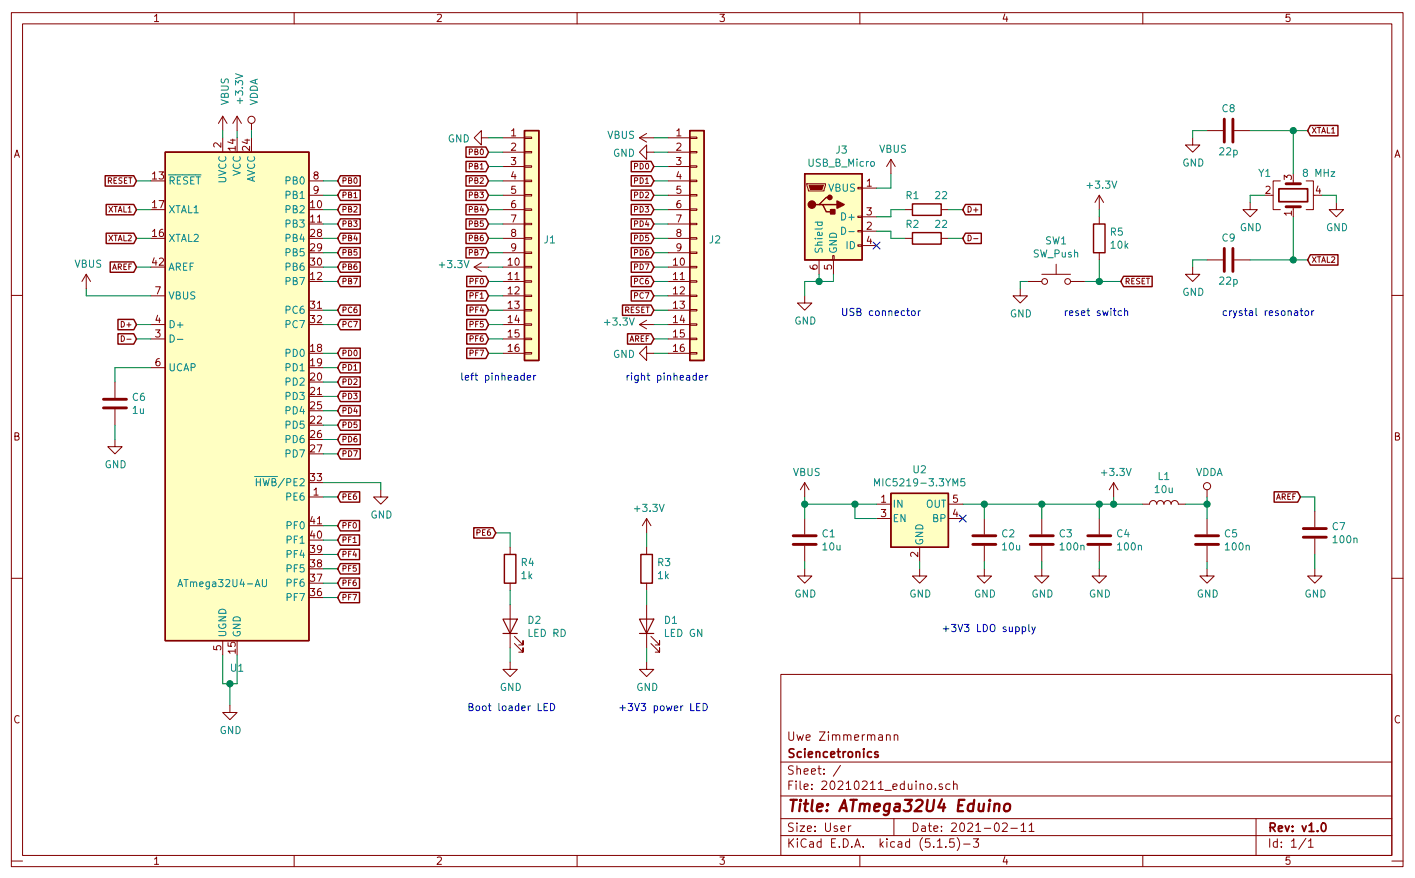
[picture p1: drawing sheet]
EESchema Schematic File Version 4
EELAYER 30 0
EELAYER END
$Descr User 9843 6102
encoding utf-8
Sheet 1 1
Title "ATmega32U4 Eduino"
Date "2021-02-11"
Rev "v1.0"
Comp "Sciencetronics"
Comment1 "Uwe Zimmermann"
Comment2 ""
Comment3 ""
Comment4 ""
$EndDescr
$Comp
L Connector:USB_B_Micro J3
U 1 1
P 5800 1500
F 0 "J3" H 5857 1967 50  0000 C CNN
F 1 "USB_B_Micro" H 5857 1876 50  0000 C CNN
F 2 "20200622_m32u4:micro-5P-Flat-welding-High-temperature_C40942" H 5950 1450 50  0001 C CNN
F 3 "~" H 5950 1450 50  0001 C CNN
	1    5800 1500
	1    0    0    -1  
$EndComp
$Comp
L Regulator_Linear:MIC5219-3.3YM5 U2
U 1 1
P 6400 3600
F 0 "U2" H 6400 3942 50  0000 C CNN
F 1 "MIC5219-3.3YM5" H 6400 3851 50  0000 C CNN
F 2 "Package_TO_SOT_SMD:SOT-23-5" H 6400 3925 50  0001 C CNN
F 3 "http://ww1.microchip.com/downloads/en/DeviceDoc/MIC5219-500mA-Peak-Output-LDO-Regulator-DS20006021A.pdf" H 6400 3600 50  0001 C CNN
	1    6400 3600
	1    0    0    -1  
$EndComp
$Comp
L Device:C C1
U 1 1
P 5600 3750
F 0 "C1" H 5715 3796 50  0000 L CNN
F 1 "10u" H 5715 3705 50  0000 L CNN
F 2 "Capacitor_SMD:C_1206_3216Metric" H 5638 3600 50  0001 C CNN
F 3 "~" H 5600 3750 50  0001 C CNN
F 4 "C3216X5R1C106KT000N" H 5600 3750 50  0001 C CNN "Field4"
	1    5600 3750
	1    0    0    -1  
$EndComp
$Comp
L Device:R R3
U 1 1
P 4500 3950
F 0 "R3" H 4570 3996 50  0000 L CNN
F 1 "1k" H 4570 3905 50  0000 L CNN
F 2 "Resistor_SMD:R_0603_1608Metric" V 4430 3950 50  0001 C CNN
F 3 "~" H 4500 3950 50  0001 C CNN
	1    4500 3950
	1    0    0    -1  
$EndComp
$Comp
L Device:LED D1
U 1 1
P 4500 4350
F 0 "D1" V 4539 4233 50  0000 R CNN
F 1 "LED GN" V 4448 4233 50  0000 R CNN
F 2 "LED_SMD:LED_0603_1608Metric" H 4500 4350 50  0001 C CNN
F 3 "~" H 4500 4350 50  0001 C CNN
	1    4500 4350
	0    -1   -1   0   
$EndComp
$Comp
L power:VBUS #PWR0101
U 1 1
P 5600 3450
F 0 "#PWR0101" H 5600 3300 50  0001 C CNN
F 1 "VBUS" H 5615 3623 50  0000 C CNN
F 2 "" H 5600 3450 50  0001 C CNN
F 3 "" H 5600 3450 50  0001 C CNN
	1    5600 3450
	1    0    0    -1  
$EndComp
$Comp
L power:VBUS #PWR0102
U 1 1
P 600 2000
F 0 "#PWR0102" H 600 1850 50  0001 C CNN
F 1 "VBUS" H 615 2173 50  0000 C CNN
F 2 "" H 600 2000 50  0001 C CNN
F 3 "" H 600 2000 50  0001 C CNN
	1    600  2000
	1    0    0    -1  
$EndComp
$Comp
L power:VBUS #PWR0103
U 1 1
P 1550 900
F 0 "#PWR0103" H 1550 750 50  0001 C CNN
F 1 "VBUS" V 1565 1073 50  0000 L CNN
F 2 "" H 1550 900 50  0001 C CNN
F 3 "" H 1550 900 50  0001 C CNN
	1    1550 900 
	1    0    0    -1  
$EndComp
$Comp
L power:+3.3V #PWR0104
U 1 1
P 7750 3450
F 0 "#PWR0104" H 7750 3300 50  0001 C CNN
F 1 "+3.3V" H 7765 3623 50  0000 C CNN
F 2 "" H 7750 3450 50  0001 C CNN
F 3 "" H 7750 3450 50  0001 C CNN
	1    7750 3450
	1    0    0    -1  
$EndComp
$Comp
L power:+3.3V #PWR0105
U 1 1
P 1650 900
F 0 "#PWR0105" H 1650 750 50  0001 C CNN
F 1 "+3.3V" V 1665 1073 50  0000 L CNN
F 2 "" H 1650 900 50  0001 C CNN
F 3 "" H 1650 900 50  0001 C CNN
	1    1650 900 
	1    0    0    -1  
$EndComp
$Comp
L power:GND #PWR0106
U 1 1
P 1600 4900
F 0 "#PWR0106" H 1600 4650 50  0001 C CNN
F 1 "GND" H 1605 4727 50  0000 C CNN
F 2 "" H 1600 4900 50  0001 C CNN
F 3 "" H 1600 4900 50  0001 C CNN
	1    1600 4900
	1    0    0    -1  
$EndComp
$Comp
L power:GND #PWR0107
U 1 1
P 2650 3400
F 0 "#PWR0107" H 2650 3150 50  0001 C CNN
F 1 "GND" H 2655 3227 50  0000 C CNN
F 2 "" H 2650 3400 50  0001 C CNN
F 3 "" H 2650 3400 50  0001 C CNN
	1    2650 3400
	1    0    0    -1  
$EndComp
$Comp
L Device:L L1
U 1 1
P 8100 3500
F 0 "L1" V 8290 3500 50  0000 C CNN
F 1 "10u" V 8199 3500 50  0000 C CNN
F 2 "Inductor_SMD:L_1206_3216Metric" H 8100 3500 50  0001 C CNN
F 3 "~" H 8100 3500 50  0001 C CNN
F 4 "MGFL3216F100MT-LF" V 8100 3500 50  0001 C CNN "Field4"
	1    8100 3500
	0    -1   -1   0   
$EndComp
$Comp
L power:VDDA #PWR0108
U 1 1
P 8400 3450
F 0 "#PWR0108" H 8400 3300 50  0001 C CNN
F 1 "VDDA" H 8417 3623 50  0000 C CNN
F 2 "" H 8400 3450 50  0001 C CNN
F 3 "" H 8400 3450 50  0001 C CNN
	1    8400 3450
	1    0    0    -1  
$EndComp
$Comp
L Switch:SW_Push SW1
U 1 1
P 7350 1950
F 0 "SW1" H 7350 2235 50  0000 C CNN
F 1 "SW_Push" H 7350 2144 50  0000 C CNN
F 2 "Button_Switch_SMD:SW_Push_1P1T_NO_6x6mm_H9.5mm" H 7350 2150 50  0001 C CNN
F 3 "~" H 7350 2150 50  0001 C CNN
	1    7350 1950
	1    0    0    -1  
$EndComp
Wire Wire Line
	7750 3450 7750 3500
Connection ~ 7750 3500
Wire Wire Line
	7750 3500 7950 3500
Wire Wire Line
	8250 3500 8400 3500
Wire Wire Line
	8400 3500 8400 3450
Wire Wire Line
	5600 3450 5600 3500
Wire Wire Line
	5600 3500 5950 3500
Wire Wire Line
	6100 3600 5950 3600
Wire Wire Line
	5950 3600 5950 3500
Connection ~ 5950 3500
Wire Wire Line
	5950 3500 6100 3500
$Comp
L power:GND #PWR0109
U 1 1
P 6400 3950
F 0 "#PWR0109" H 6400 3700 50  0001 C CNN
F 1 "GND" H 6405 3777 50  0000 C CNN
F 2 "" H 6400 3950 50  0001 C CNN
F 3 "" H 6400 3950 50  0001 C CNN
	1    6400 3950
	1    0    0    -1  
$EndComp
Wire Wire Line
	6400 3950 6400 3900
Wire Wire Line
	1550 900  1550 950 
Wire Wire Line
	1650 950  1650 900 
Wire Wire Line
	1750 950  1750 900 
$Comp
L power:VDDA #PWR0112
U 1 1
P 1750 900
F 0 "#PWR0112" H 1750 750 50  0001 C CNN
F 1 "VDDA" V 1767 1073 50  0000 L CNN
F 2 "" H 1750 900 50  0001 C CNN
F 3 "" H 1750 900 50  0001 C CNN
	1    1750 900 
	1    0    0    -1  
$EndComp
$Comp
L Device:R R5
U 1 1
P 7650 1650
F 0 "R5" H 7720 1696 50  0000 L CNN
F 1 "10k" H 7720 1605 50  0000 L CNN
F 2 "Resistor_SMD:R_0603_1608Metric" V 7580 1650 50  0001 C CNN
F 3 "~" H 7650 1650 50  0001 C CNN
	1    7650 1650
	1    0    0    -1  
$EndComp
$Comp
L power:+3.3V #PWR0113
U 1 1
P 7650 1450
F 0 "#PWR0113" H 7650 1300 50  0001 C CNN
F 1 "+3.3V" H 7665 1623 50  0000 C CNN
F 2 "" H 7650 1450 50  0001 C CNN
F 3 "" H 7650 1450 50  0001 C CNN
	1    7650 1450
	1    0    0    -1  
$EndComp
Wire Wire Line
	7650 1500 7650 1450
$Comp
L power:GND #PWR0114
U 1 1
P 7100 2000
F 0 "#PWR0114" H 7100 1750 50  0001 C CNN
F 1 "GND" H 7105 1827 50  0000 C CNN
F 2 "" H 7100 2000 50  0001 C CNN
F 3 "" H 7100 2000 50  0001 C CNN
	1    7100 2000
	1    0    0    -1  
$EndComp
Wire Wire Line
	7100 2000 7100 1950
Wire Wire Line
	7100 1950 7150 1950
$Comp
L MCU_Microchip_ATmega:ATmega32U4-AU U1
U 1 1
P 1650 2750
F 0 "U1" H 1650 861 50  0000 C CNN
F 1 "ATmega32U4-AU" H 1550 1450 50  0000 C CNN
F 2 "Package_QFP:TQFP-44_10x10mm_P0.8mm" H 1650 2750 50  0001 C CIN
F 3 "http://ww1.microchip.com/downloads/en/DeviceDoc/Atmel-7766-8-bit-AVR-ATmega16U4-32U4_Datasheet.pdf" H 1650 2750 50  0001 C CNN
	1    1650 2750
	1    0    0    -1  
$EndComp
Wire Wire Line
	1550 4550 1550 4750
Wire Wire Line
	1550 4750 1600 4750
Wire Wire Line
	1650 4750 1650 4550
Wire Wire Line
	1600 4750 1600 4900
Connection ~ 1600 4750
Wire Wire Line
	1600 4750 1650 4750
Wire Wire Line
	2650 3400 2650 3350
Wire Wire Line
	2650 3350 2250 3350
$Comp
L Device:R R1
U 1 1
P 6450 1450
F 0 "R1" V 6350 1350 50  0000 C CNN
F 1 "22" V 6350 1550 50  0000 C CNN
F 2 "Resistor_SMD:R_0603_1608Metric" V 6380 1450 50  0001 C CNN
F 3 "~" H 6450 1450 50  0001 C CNN
	1    6450 1450
	0    1    1    0   
$EndComp
$Comp
L Device:R R2
U 1 1
P 6450 1650
F 0 "R2" V 6350 1550 50  0000 C CNN
F 1 "22" V 6350 1750 50  0000 C CNN
F 2 "Resistor_SMD:R_0603_1608Metric" V 6380 1650 50  0001 C CNN
F 3 "~" H 6450 1650 50  0001 C CNN
	1    6450 1650
	0    1    1    0   
$EndComp
Wire Wire Line
	6100 1500 6200 1500
Wire Wire Line
	6200 1500 6200 1450
Wire Wire Line
	6200 1450 6300 1450
Wire Wire Line
	6600 1450 6700 1450
Wire Wire Line
	6100 1600 6200 1600
Wire Wire Line
	6200 1600 6200 1650
Wire Wire Line
	6200 1650 6300 1650
Wire Wire Line
	6600 1650 6700 1650
Text GLabel 6700 1450 2    39   Input ~ 0
D+
Text GLabel 6700 1650 2    39   Input ~ 0
D-
Text GLabel 950  2250 0    39   Input ~ 0
D+
Text GLabel 950  2350 0    39   Input ~ 0
D-
Wire Wire Line
	950  2250 1050 2250
Wire Wire Line
	1050 2350 950  2350
$Comp
L Device:C C6
U 1 1
P 800 2800
F 0 "C6" H 915 2846 50  0000 L CNN
F 1 "1u" H 915 2755 50  0000 L CNN
F 2 "Capacitor_SMD:C_0805_2012Metric" H 838 2650 50  0001 C CNN
F 3 "~" H 800 2800 50  0001 C CNN
F 4 "CGA4J2X7R1C105KT0Y0N" H 800 2800 50  0001 C CNN "Field4"
	1    800  2800
	1    0    0    -1  
$EndComp
Wire Wire Line
	1050 2550 800  2550
Wire Wire Line
	800  2550 800  2650
$Comp
L power:GND #PWR0115
U 1 1
P 800 3050
F 0 "#PWR0115" H 800 2800 50  0001 C CNN
F 1 "GND" H 805 2877 50  0000 C CNN
F 2 "" H 800 3050 50  0001 C CNN
F 3 "" H 800 3050 50  0001 C CNN
	1    800  3050
	1    0    0    -1  
$EndComp
Wire Wire Line
	800  3050 800  2950
Wire Wire Line
	600  2000 600  2050
Text GLabel 950  1850 0    39   Input ~ 0
AREF
Wire Wire Line
	950  1850 1050 1850
Wire Wire Line
	600  2050 1050 2050
$Comp
L Device:C C7
U 1 1
P 9150 3700
F 0 "C7" H 9265 3746 50  0000 L CNN
F 1 "100n" H 9265 3655 50  0000 L CNN
F 2 "Capacitor_SMD:C_0603_1608Metric" H 9188 3550 50  0001 C CNN
F 3 "~" H 9150 3700 50  0001 C CNN
	1    9150 3700
	1    0    0    -1  
$EndComp
Text GLabel 9050 3450 0    39   Input ~ 0
AREF
$Comp
L power:GND #PWR0116
U 1 1
P 9150 3950
F 0 "#PWR0116" H 9150 3700 50  0001 C CNN
F 1 "GND" H 9155 3777 50  0000 C CNN
F 2 "" H 9150 3950 50  0001 C CNN
F 3 "" H 9150 3950 50  0001 C CNN
	1    9150 3950
	1    0    0    -1  
$EndComp
Wire Wire Line
	9050 3450 9150 3450
Wire Wire Line
	9150 3450 9150 3550
Wire Wire Line
	9150 3850 9150 3950
$Comp
L power:VBUS #PWR0117
U 1 1
P 6200 1200
F 0 "#PWR0117" H 6200 1050 50  0001 C CNN
F 1 "VBUS" H 6215 1373 50  0000 C CNN
F 2 "" H 6200 1200 50  0001 C CNN
F 3 "" H 6200 1200 50  0001 C CNN
	1    6200 1200
	1    0    0    -1  
$EndComp
Wire Wire Line
	6200 1200 6200 1300
Wire Wire Line
	6200 1300 6100 1300
$Comp
L power:GND #PWR0118
U 1 1
P 5600 2050
F 0 "#PWR0118" H 5600 1800 50  0001 C CNN
F 1 "GND" H 5605 1877 50  0000 C CNN
F 2 "" H 5600 2050 50  0001 C CNN
F 3 "" H 5600 2050 50  0001 C CNN
	1    5600 2050
	1    0    0    -1  
$EndComp
Wire Wire Line
	5600 2050 5600 1950
Wire Wire Line
	5600 1950 5700 1950
Wire Wire Line
	5800 1950 5800 1900
Wire Wire Line
	5700 1900 5700 1950
Connection ~ 5700 1950
Wire Wire Line
	5700 1950 5800 1950
$Comp
L Device:C C4
U 1 1
P 7650 3750
F 0 "C4" H 7765 3796 50  0000 L CNN
F 1 "100n" H 7765 3705 50  0000 L CNN
F 2 "Capacitor_SMD:C_0603_1608Metric" H 7688 3600 50  0001 C CNN
F 3 "~" H 7650 3750 50  0001 C CNN
	1    7650 3750
	1    0    0    -1  
$EndComp
$Comp
L Device:C C5
U 1 1
P 8400 3750
F 0 "C5" H 8515 3796 50  0000 L CNN
F 1 "100n" H 8515 3705 50  0000 L CNN
F 2 "Capacitor_SMD:C_0603_1608Metric" H 8438 3600 50  0001 C CNN
F 3 "~" H 8400 3750 50  0001 C CNN
	1    8400 3750
	1    0    0    -1  
$EndComp
$Comp
L power:GND #PWR0119
U 1 1
P 7650 3950
F 0 "#PWR0119" H 7650 3700 50  0001 C CNN
F 1 "GND" H 7655 3777 50  0000 C CNN
F 2 "" H 7650 3950 50  0001 C CNN
F 3 "" H 7650 3950 50  0001 C CNN
	1    7650 3950
	1    0    0    -1  
$EndComp
$Comp
L power:GND #PWR0120
U 1 1
P 8400 3950
F 0 "#PWR0120" H 8400 3700 50  0001 C CNN
F 1 "GND" H 8405 3777 50  0000 C CNN
F 2 "" H 8400 3950 50  0001 C CNN
F 3 "" H 8400 3950 50  0001 C CNN
	1    8400 3950
	1    0    0    -1  
$EndComp
Wire Wire Line
	8400 3950 8400 3900
Wire Wire Line
	8400 3600 8400 3500
Connection ~ 8400 3500
Wire Wire Line
	7650 3950 7650 3900
Wire Wire Line
	7650 3600 7650 3500
Wire Wire Line
	7650 3500 7750 3500
$Comp
L Device:C C2
U 1 1
P 6850 3750
F 0 "C2" H 6965 3796 50  0000 L CNN
F 1 "10u" H 6965 3705 50  0000 L CNN
F 2 "Capacitor_SMD:C_1206_3216Metric" H 6888 3600 50  0001 C CNN
F 3 "~" H 6850 3750 50  0001 C CNN
F 4 "C3216X5R1C106KT000N" H 6850 3750 50  0001 C CNN "Field4"
	1    6850 3750
	1    0    0    -1  
$EndComp
Wire Wire Line
	5600 3600 5600 3500
Connection ~ 5600 3500
$Comp
L power:GND #PWR0121
U 1 1
P 5600 3950
F 0 "#PWR0121" H 5600 3700 50  0001 C CNN
F 1 "GND" H 5605 3777 50  0000 C CNN
F 2 "" H 5600 3950 50  0001 C CNN
F 3 "" H 5600 3950 50  0001 C CNN
	1    5600 3950
	1    0    0    -1  
$EndComp
Wire Wire Line
	5600 3950 5600 3900
$Comp
L power:GND #PWR0122
U 1 1
P 6850 3950
F 0 "#PWR0122" H 6850 3700 50  0001 C CNN
F 1 "GND" H 6855 3777 50  0000 C CNN
F 2 "" H 6850 3950 50  0001 C CNN
F 3 "" H 6850 3950 50  0001 C CNN
	1    6850 3950
	1    0    0    -1  
$EndComp
Wire Wire Line
	6850 3950 6850 3900
Wire Wire Line
	6850 3600 6850 3500
Text GLabel 2350 1250 2    39   Input ~ 0
PB0
Text GLabel 2350 1350 2    39   Input ~ 0
PB1
Text GLabel 2350 1450 2    39   Input ~ 0
PB2
Text GLabel 2350 1550 2    39   Input ~ 0
PB3
Text GLabel 2350 1650 2    39   Input ~ 0
PB4
Text GLabel 2350 1750 2    39   Input ~ 0
PB5
Text GLabel 2350 1850 2    39   Input ~ 0
PB6
Text GLabel 2350 1950 2    39   Input ~ 0
PB7
Text GLabel 2350 2450 2    39   Input ~ 0
PD0
Text GLabel 2350 2550 2    39   Input ~ 0
PD1
Text GLabel 2350 2650 2    39   Input ~ 0
PD2
Text GLabel 2350 2750 2    39   Input ~ 0
PD3
Text GLabel 2350 2850 2    39   Input ~ 0
PD4
Text GLabel 2350 2950 2    39   Input ~ 0
PD5
Text GLabel 2350 3050 2    39   Input ~ 0
PD6
Text GLabel 2350 3150 2    39   Input ~ 0
PD7
Wire Wire Line
	2350 3150 2250 3150
Wire Wire Line
	2250 3050 2350 3050
Wire Wire Line
	2350 2950 2250 2950
Wire Wire Line
	2250 2850 2350 2850
Wire Wire Line
	2350 2750 2250 2750
Wire Wire Line
	2250 2650 2350 2650
Wire Wire Line
	2350 2550 2250 2550
Wire Wire Line
	2350 2450 2250 2450
Wire Wire Line
	2250 1950 2350 1950
Wire Wire Line
	2350 1850 2250 1850
Wire Wire Line
	2250 1750 2350 1750
Wire Wire Line
	2350 1650 2250 1650
Wire Wire Line
	2250 1550 2350 1550
Wire Wire Line
	2350 1450 2250 1450
Wire Wire Line
	2250 1350 2350 1350
Wire Wire Line
	2350 1250 2250 1250
Text GLabel 2350 3650 2    39   Input ~ 0
PF0
Text GLabel 2350 3750 2    39   Input ~ 0
PF1
Text GLabel 2350 3850 2    39   Input ~ 0
PF4
Text GLabel 2350 3950 2    39   Input ~ 0
PF5
Text GLabel 2350 4050 2    39   Input ~ 0
PF6
Wire Wire Line
	2350 3650 2250 3650
Wire Wire Line
	2250 3750 2350 3750
Wire Wire Line
	2350 3850 2250 3850
Wire Wire Line
	2250 3950 2350 3950
Wire Wire Line
	2350 4050 2250 4050
Wire Wire Line
	2250 4150 2350 4150
Text GLabel 2350 4150 2    39   Input ~ 0
PF7
Text GLabel 2350 3450 2    39   Input ~ 0
PE6
Wire Wire Line
	2350 3450 2250 3450
$Comp
L Device:R R4
U 1 1
P 3550 3950
F 0 "R4" H 3620 3996 50  0000 L CNN
F 1 "1k" H 3620 3905 50  0000 L CNN
F 2 "Resistor_SMD:R_0603_1608Metric" V 3480 3950 50  0001 C CNN
F 3 "~" H 3550 3950 50  0001 C CNN
	1    3550 3950
	1    0    0    -1  
$EndComp
$Comp
L Device:LED D2
U 1 1
P 3550 4350
F 0 "D2" V 3589 4233 50  0000 R CNN
F 1 "LED RD" V 3498 4233 50  0000 R CNN
F 2 "LED_SMD:LED_0603_1608Metric" H 3550 4350 50  0001 C CNN
F 3 "~" H 3550 4350 50  0001 C CNN
	1    3550 4350
	0    -1   -1   0   
$EndComp
$Comp
L power:GND #PWR0123
U 1 1
P 3550 4600
F 0 "#PWR0123" H 3550 4350 50  0001 C CNN
F 1 "GND" H 3555 4427 50  0000 C CNN
F 2 "" H 3550 4600 50  0001 C CNN
F 3 "" H 3550 4600 50  0001 C CNN
	1    3550 4600
	1    0    0    -1  
$EndComp
Text GLabel 3450 3700 0    39   Input ~ 0
PE6
Wire Wire Line
	3450 3700 3550 3700
Wire Wire Line
	3550 3700 3550 3800
Wire Wire Line
	3550 4100 3550 4200
Wire Wire Line
	3550 4500 3550 4600
$Comp
L power:+3.3V #PWR0124
U 1 1
P 4500 3700
F 0 "#PWR0124" H 4500 3550 50  0001 C CNN
F 1 "+3.3V" H 4515 3873 50  0000 C CNN
F 2 "" H 4500 3700 50  0001 C CNN
F 3 "" H 4500 3700 50  0001 C CNN
	1    4500 3700
	1    0    0    -1  
$EndComp
$Comp
L power:GND #PWR0125
U 1 1
P 4500 4600
F 0 "#PWR0125" H 4500 4350 50  0001 C CNN
F 1 "GND" H 4505 4427 50  0000 C CNN
F 2 "" H 4500 4600 50  0001 C CNN
F 3 "" H 4500 4600 50  0001 C CNN
	1    4500 4600
	1    0    0    -1  
$EndComp
Wire Wire Line
	4500 4600 4500 4500
Wire Wire Line
	4500 3800 4500 3700
Wire Wire Line
	4500 4200 4500 4100
Wire Wire Line
	3400 1050 3500 1050
Wire Wire Line
	3500 1150 3400 1150
Wire Wire Line
	3400 1250 3500 1250
Wire Wire Line
	3500 1350 3400 1350
Wire Wire Line
	3400 1450 3500 1450
Wire Wire Line
	3500 1550 3400 1550
Wire Wire Line
	3400 1650 3500 1650
Wire Wire Line
	3500 1750 3400 1750
Text GLabel 3400 1750 0    39   Input ~ 0
PB7
Text GLabel 3400 1650 0    39   Input ~ 0
PB6
Text GLabel 3400 1550 0    39   Input ~ 0
PB5
Text GLabel 3400 1450 0    39   Input ~ 0
PB4
Text GLabel 3400 1350 0    39   Input ~ 0
PB3
Text GLabel 3400 1250 0    39   Input ~ 0
PB2
Text GLabel 3400 1150 0    39   Input ~ 0
PB1
Text GLabel 3400 1050 0    39   Input ~ 0
PB0
Text GLabel 4550 1150 0    39   Input ~ 0
PD0
Text GLabel 4550 1250 0    39   Input ~ 0
PD1
Text GLabel 4550 1350 0    39   Input ~ 0
PD2
Text GLabel 4550 1450 0    39   Input ~ 0
PD3
Text GLabel 4550 1550 0    39   Input ~ 0
PD4
Text GLabel 4550 1650 0    39   Input ~ 0
PD5
Text GLabel 4550 1750 0    39   Input ~ 0
PD6
Text GLabel 4550 1850 0    39   Input ~ 0
PD7
Wire Wire Line
	4550 1850 4650 1850
Wire Wire Line
	4650 1750 4550 1750
Wire Wire Line
	4550 1650 4650 1650
Wire Wire Line
	4650 1550 4550 1550
Wire Wire Line
	4550 1450 4650 1450
Wire Wire Line
	4650 1350 4550 1350
Wire Wire Line
	4550 1250 4650 1250
Wire Wire Line
	4550 1150 4650 1150
Text GLabel 3400 1950 0    39   Input ~ 0
PF0
Text GLabel 3400 2050 0    39   Input ~ 0
PF1
Text GLabel 3400 2150 0    39   Input ~ 0
PF4
Text GLabel 3400 2250 0    39   Input ~ 0
PF5
Text GLabel 3400 2350 0    39   Input ~ 0
PF6
Wire Wire Line
	3400 1950 3500 1950
Wire Wire Line
	3500 2050 3400 2050
Wire Wire Line
	3400 2150 3500 2150
Wire Wire Line
	3500 2250 3400 2250
Wire Wire Line
	3400 2350 3500 2350
Wire Wire Line
	3500 2450 3400 2450
Text GLabel 3400 2450 0    39   Input ~ 0
PF7
Text GLabel 4550 2350 0    39   Input ~ 0
AREF
$Comp
L power:+3.3V #PWR0126
U 1 1
P 4550 2250
F 0 "#PWR0126" H 4550 2100 50  0001 C CNN
F 1 "+3.3V" V 4565 2378 50  0000 L CNN
F 2 "" H 4550 2250 50  0001 C CNN
F 3 "" H 4550 2250 50  0001 C CNN
	1    4550 2250
	0    -1   -1   0   
$EndComp
$Comp
L power:GND #PWR0127
U 1 1
P 4550 2450
F 0 "#PWR0127" H 4550 2200 50  0001 C CNN
F 1 "GND" V 4555 2322 50  0000 R CNN
F 2 "" H 4550 2450 50  0001 C CNN
F 3 "" H 4550 2450 50  0001 C CNN
	1    4550 2450
	0    1    1    0   
$EndComp
$Comp
L power:VBUS #PWR0128
U 1 1
P 4550 950
F 0 "#PWR0128" H 4550 800 50  0001 C CNN
F 1 "VBUS" V 4565 1077 50  0000 L CNN
F 2 "" H 4550 950 50  0001 C CNN
F 3 "" H 4550 950 50  0001 C CNN
	1    4550 950 
	0    -1   -1   0   
$EndComp
Text GLabel 950  1250 0    39   Input ~ 0
RESET
Text GLabel 4550 2150 0    39   Input ~ 0
RESET
$Comp
L power:GND #PWR0129
U 1 1
P 3400 950
F 0 "#PWR0129" H 3400 700 50  0001 C CNN
F 1 "GND" V 3405 822 50  0000 R CNN
F 2 "" H 3400 950 50  0001 C CNN
F 3 "" H 3400 950 50  0001 C CNN
	1    3400 950 
	0    1    1    0   
$EndComp
$Comp
L power:GND #PWR0130
U 1 1
P 4550 1050
F 0 "#PWR0130" H 4550 800 50  0001 C CNN
F 1 "GND" V 4555 922 50  0000 R CNN
F 2 "" H 4550 1050 50  0001 C CNN
F 3 "" H 4550 1050 50  0001 C CNN
	1    4550 1050
	0    1    1    0   
$EndComp
Text GLabel 2350 2150 2    39   Input ~ 0
PC6
Text GLabel 2350 2250 2    39   Input ~ 0
PC7
Wire Wire Line
	2350 2250 2250 2250
Wire Wire Line
	2250 2150 2350 2150
Text GLabel 4550 1950 0    39   Input ~ 0
PC6
Text GLabel 4550 2050 0    39   Input ~ 0
PC7
Wire Wire Line
	4550 2050 4650 2050
Wire Wire Line
	4650 1950 4550 1950
$Comp
L power:+3.3V #PWR0131
U 1 1
P 3400 1850
F 0 "#PWR0131" H 3400 1700 50  0001 C CNN
F 1 "+3.3V" V 3415 1978 50  0000 L CNN
F 2 "" H 3400 1850 50  0001 C CNN
F 3 "" H 3400 1850 50  0001 C CNN
	1    3400 1850
	0    -1   -1   0   
$EndComp
Wire Wire Line
	3400 1850 3500 1850
Wire Wire Line
	3400 950  3500 950 
Wire Wire Line
	4550 1050 4650 1050
Wire Wire Line
	4550 2150 4650 2150
Wire Wire Line
	4650 2250 4550 2250
Wire Wire Line
	4550 2350 4650 2350
Wire Wire Line
	4650 2450 4550 2450
Wire Wire Line
	4550 950  4650 950 
$Comp
L Connector_Generic:Conn_01x16 J1
U 1 1
P 3700 1650
F 0 "J1" H 3780 1642 50  0000 L CNN
F 1 "Conn_01x16" H 3780 1551 50  0001 L CNN
F 2 "Connector_PinHeader_2.54mm:PinHeader_1x16_P2.54mm_Vertical" H 3700 1650 50  0001 C CNN
F 3 "~" H 3700 1650 50  0001 C CNN
	1    3700 1650
	1    0    0    -1  
$EndComp
$Comp
L Connector_Generic:Conn_01x16 J2
U 1 1
P 4850 1650
F 0 "J2" H 4930 1642 50  0000 L CNN
F 1 "Conn_01x16" H 4930 1551 50  0001 L CNN
F 2 "Connector_PinHeader_2.54mm:PinHeader_1x16_P2.54mm_Vertical" H 4850 1650 50  0001 C CNN
F 3 "~" H 4850 1650 50  0001 C CNN
	1    4850 1650
	1    0    0    -1  
$EndComp
$Comp
L Device:C C3
U 1 1
P 7250 3750
F 0 "C3" H 7365 3796 50  0000 L CNN
F 1 "100n" H 7365 3705 50  0000 L CNN
F 2 "Capacitor_SMD:C_0603_1608Metric" H 7288 3600 50  0001 C CNN
F 3 "~" H 7250 3750 50  0001 C CNN
	1    7250 3750
	1    0    0    -1  
$EndComp
$Comp
L power:GND #PWR0132
U 1 1
P 7250 3950
F 0 "#PWR0132" H 7250 3700 50  0001 C CNN
F 1 "GND" H 7255 3777 50  0000 C CNN
F 2 "" H 7250 3950 50  0001 C CNN
F 3 "" H 7250 3950 50  0001 C CNN
	1    7250 3950
	1    0    0    -1  
$EndComp
Wire Wire Line
	7250 3950 7250 3900
Wire Wire Line
	7250 3600 7250 3500
Wire Wire Line
	7650 3500 7250 3500
Connection ~ 7650 3500
Wire Wire Line
	7250 3500 6850 3500
Connection ~ 7250 3500
Wire Wire Line
	6850 3500 6700 3500
Connection ~ 6850 3500
Text Notes 4300 4950 0    50   ~ 0
+3V3 power LED
Text Notes 3250 4950 0    50   ~ 0
Boot loader LED
Text Notes 3200 2650 0    50   ~ 0
left pinheader
Text Notes 4350 2650 0    50   ~ 0
right pinheader
Text Notes 6550 4400 0    50   ~ 0
+3V3 LDO supply
Text Notes 5850 2200 0    50   ~ 0
USB connector
Text GLabel 7800 1950 2    39   Input ~ 0
RESET
Wire Wire Line
	7650 1950 7550 1950
Wire Wire Line
	7650 1800 7650 1950
Wire Wire Line
	7650 1950 7800 1950
Connection ~ 7650 1950
Text Notes 7400 2200 0    50   ~ 0
reset switch
Text GLabel 950  1450 0    39   Input ~ 0
XTAL1
Text GLabel 950  1650 0    39   Input ~ 0
XTAL2
Text GLabel 9100 1800 2    39   Input ~ 0
XTAL2
Text GLabel 9100 900  2    39   Input ~ 0
XTAL1
Wire Wire Line
	9100 1800 9000 1800
Wire Wire Line
	8700 1350 8800 1350
Wire Wire Line
	8700 1400 8700 1350
$Comp
L power:GND #PWR?
U 1 1
P 8700 1400
F 0 "#PWR?" H 8700 1150 50  0001 C CNN
F 1 "GND" H 8705 1227 50  0000 C CNN
F 2 "" H 8700 1400 50  0001 C CNN
F 3 "" H 8700 1400 50  0001 C CNN
	1    8700 1400
	1    0    0    -1  
$EndComp
Wire Wire Line
	9300 1350 9300 1400
Wire Wire Line
	9200 1350 9300 1350
Wire Wire Line
	9000 1500 9000 1800
Wire Wire Line
	9000 900  9000 1200
$Comp
L power:GND #PWR?
U 1 1
P 9300 1400
F 0 "#PWR?" H 9300 1150 50  0001 C CNN
F 1 "GND" H 9305 1227 50  0000 C CNN
F 2 "" H 9300 1400 50  0001 C CNN
F 3 "" H 9300 1400 50  0001 C CNN
	1    9300 1400
	1    0    0    -1  
$EndComp
$Comp
L Device:Crystal_GND24 Y1
U 1 1
P 9000 1350
F 0 "Y1" V 9150 1500 50  0000 L CNN
F 1 "8 MHz" V 9150 1050 50  0000 L CNN
F 2 "Crystal:Crystal_SMD_3225-4Pin_3.2x2.5mm" H 9000 1350 50  0001 C CNN
F 3 "~" H 9000 1350 50  0001 C CNN
	1    9000 1350
	0    -1   -1   0   
$EndComp
Wire Wire Line
	9000 900  9100 900 
Wire Wire Line
	8300 1850 8300 1800
Wire Wire Line
	8300 900  8400 900 
Wire Wire Line
	8300 900  8300 950 
$Comp
L power:GND #PWR?
U 1 1
P 8300 950
F 0 "#PWR?" H 8300 700 50  0001 C CNN
F 1 "GND" H 8305 777 50  0000 C CNN
F 2 "" H 8300 950 50  0001 C CNN
F 3 "" H 8300 950 50  0001 C CNN
	1    8300 950 
	1    0    0    -1  
$EndComp
$Comp
L power:GND #PWR?
U 1 1
P 8300 1850
F 0 "#PWR?" H 8300 1600 50  0001 C CNN
F 1 "GND" H 8305 1677 50  0000 C CNN
F 2 "" H 8300 1850 50  0001 C CNN
F 3 "" H 8300 1850 50  0001 C CNN
	1    8300 1850
	1    0    0    -1  
$EndComp
Wire Wire Line
	8400 1800 8300 1800
$Comp
L Device:C C8
U 1 1
P 8550 900
F 0 "C8" V 8700 900 50  0000 C CNN
F 1 "22p" V 8400 900 50  0000 C CNN
F 2 "Capacitor_SMD:C_0603_1608Metric" H 8588 750 50  0001 C CNN
F 3 "~" H 8550 900 50  0001 C CNN
	1    8550 900 
	0    -1   -1   0   
$EndComp
$Comp
L Device:C C9
U 1 1
P 8550 1800
F 0 "C9" V 8700 1800 50  0000 C CNN
F 1 "22p" V 8400 1800 50  0000 C CNN
F 2 "Capacitor_SMD:C_0603_1608Metric" H 8588 1650 50  0001 C CNN
F 3 "~" H 8550 1800 50  0001 C CNN
	1    8550 1800
	0    -1   -1   0   
$EndComp
Wire Wire Line
	9000 900  8700 900 
Connection ~ 9000 900 
Wire Wire Line
	9000 1800 8700 1800
Connection ~ 9000 1800
Wire Wire Line
	950  1450 1050 1450
Wire Wire Line
	1050 1650 950  1650
Wire Wire Line
	950  1250 1050 1250
Text Notes 8500 2200 0    50   ~ 0
crystal resonator
NoConn ~ 6700 3600
NoConn ~ 6100 1700
$EndSCHEMATC
